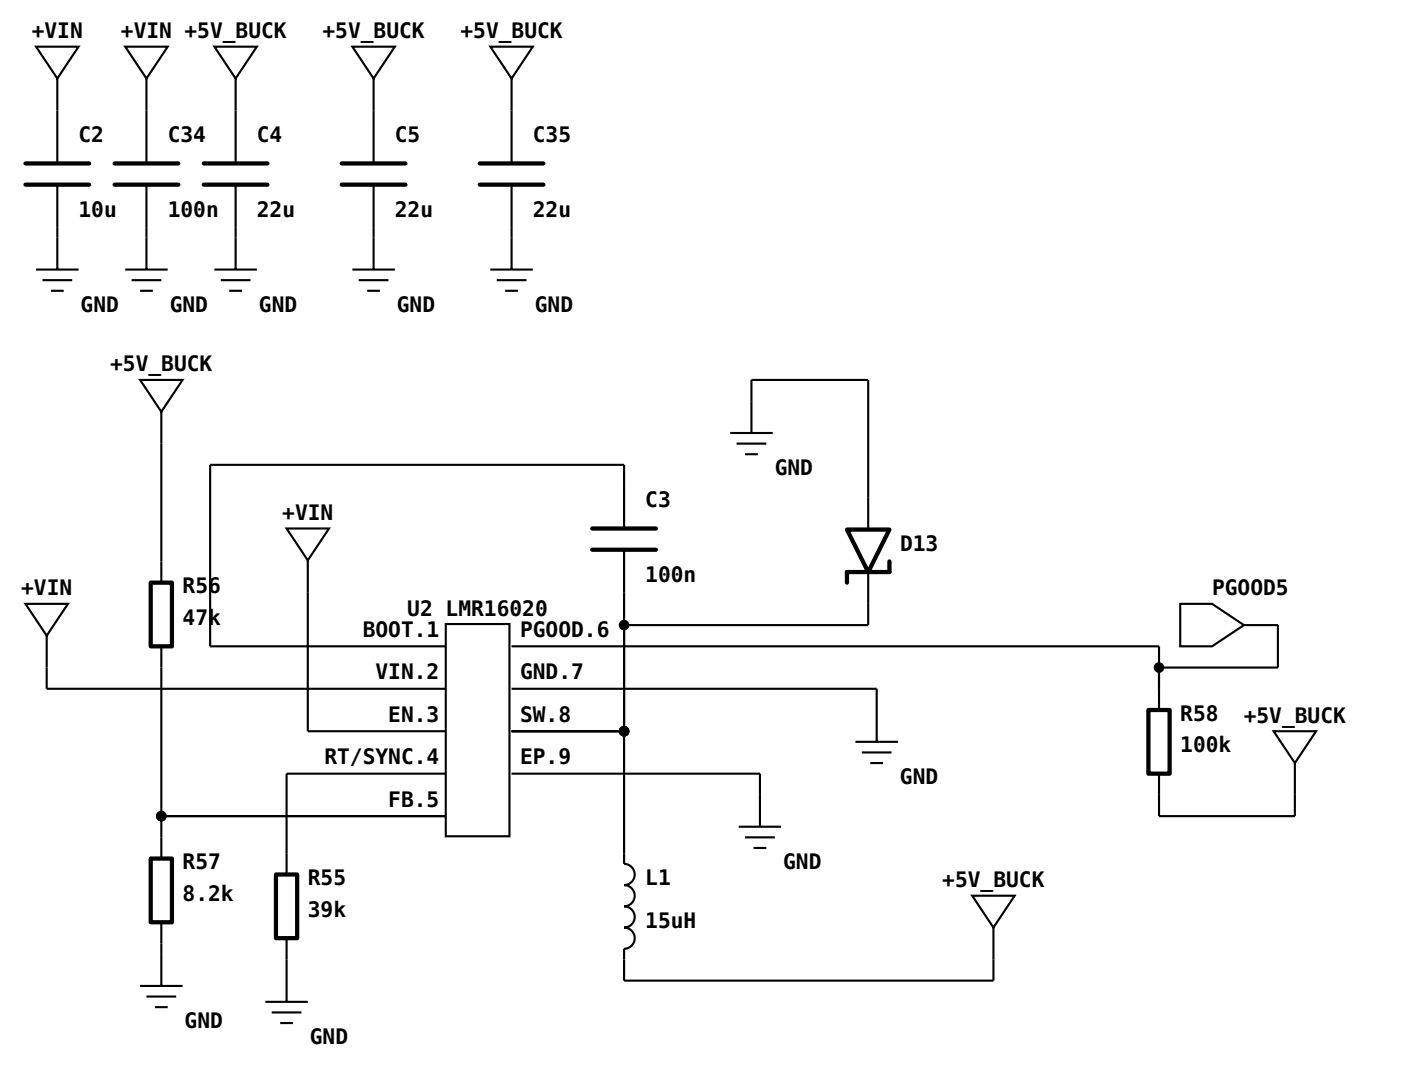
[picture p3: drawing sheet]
<svg xmlns="http://www.w3.org/2000/svg" width="175mm" height="136mm" viewBox="0 0 175 136" stroke-linecap="round" stroke-linejoin="round" font-family="sans-serif">
<g fill="none" stroke="#000" stroke-width=".26">
<path d="M4.5 5.8h5.3l-2.7 4zM7.1 9.8v10.6M15.6 5.8h5.3l-2.6 4zM18.3 9.8v10.6M26.7 5.8h5.3l-2.6 4zM29.4 9.8v10.6M43.9 5.8h5.3l-2.6 4zM46.6 9.8v10.6M61.1 5.8h5.3l-2.6 4zM63.8 9.8v10.6M4.5 33.6h5.3M5.3 34.9h3.7"/>
<path d="M6.3 36.2h1.6M7.1 23v10.6M15.6 33.6h5.3M16.4 34.9h3.7M17.5 36.2h1.5M18.3 23v10.6M26.7 33.6h5.3M27.5 34.9h3.7M28.6 36.2h1.6M29.4 23v10.6M43.9 33.6h5.3M44.7 34.9h3.7"/>
<path d="M45.8 36.2h1.6M46.6 23v10.6M61.1 33.6h5.3M61.9 34.9h3.7M63 36.2h1.6M63.8 23v10.6M17.5 47.4h5.3l-2.7 3.9zM20.1 51.3v21.3M91 54h5.3M91.8 55.3h3.7M92.9 56.6h1.6M93.7 54v-6.6h14.5v18.6"/>
<path d="M3.2 75.3h5.3l-2.7 3.9zM5.8 79.2v6.7h49.8M35.7 65.9h5.3l-2.6 3.9zM38.4 69.8v21.3h17.2M55.6 77.8h7.9v26.4h-7.9zM77.8 68.5v39.2a1.32 1.32 0 0 1 1.3 1.3 1.32 1.32 0 0 1-1.3 1.3 1.32 1.32 0 0 1 1.3 1.4 1.32 1.32 0 0 1-1.3 1.3 1.32 1.32 0 0 1 1.3 1.3 1.32 1.32 0 0 1-1.3 1.3 1.32 1.32 0 0 1 1.3 1.3 1.32 1.32 0 0 1-1.3 1.4v3.9h46v-6.6M77.8 65.9v-8h-51.6v22.7h29.4M108.2 71.3v6.6h-30.4M147.1 75.3h4l3.9 2.6-3.9 2.7h-4zM155 77.9h4.3v5.3h-14.8M20.1 80.6v26.4M55.6 96.4h-19.9v12.6"/>
<path d="M63.8 85.9h45.5v6.6M63.8 96.4h30.9v6.7M63.8 80.6h80.7v7.9M63.8 91.1h14M106.6 92.5h5.3M107.4 93.8h3.7M108.5 95.1h1.6M158.7 91.1h5.3l-2.6 4zM161.4 95.1v6.6h-16.9v-5.3M20.1 115v7.9M20.1 101.7h35.5M35.7 116.9v8"/>
<path d="M92.1 103.1h5.3M92.9 104.4h3.7M93.9 105.7h1.6M121.2 111.7h5.3l-2.7 3.9zM17.5 122.9h5.3M18.3 124.2h3.7M19.3 125.5h1.6M33.1 124.9h5.3M33.9 126.2h3.7M34.9 127.5h1.6"/>
</g>
<g fill="none" stroke="#000" stroke-width=".53">
<path d="M3.2 20.4h7.9M3.2 23h7.9M14.3 20.4h7.9M14.3 23h7.9M25.4 20.4h7.9M25.4 23h7.9M42.6 20.4h7.9M42.6 23h7.9M59.8 20.4h7.9M59.8 23h7.9M18.8 72.6h2.6v8h-2.6zM73.8 65.9h8"/>
<path d="M73.8 68.5h8M105.6 66h5.3l-2.7 5.3zM110.9 70v1.3h-5.3v1.3M143.1 88.5h2.7v7.9h-2.7zM18.8 107h2.6v8h-2.6zM34.4 109h2.6v7.9h-2.6z"/>
</g>
<g fill="#000" stroke="#000" stroke-width=".26">
<circle cx="77.8" cy="77.9" r=".53"/>
<circle cx="77.8" cy="91.1" r=".53"/>
<circle cx="144.5" cy="83.2" r=".53"/>
<circle cx="20.1" cy="101.7" r=".53"/>
</g>
<g font-size="2.6">
<text x="4" y="4.8">+VIN</text>
<text x="15.1" y="4.8">+VIN +5V_BUCK</text>
<text x="40.2" y="4.8">+5V_BUCK</text>
<text x="57.4" y="4.8">+5V_BUCK</text>
<text x="9.8" y="17.7">C2</text>
<text x="20.9" y="17.7">C34</text>
<text x="32" y="17.7">C4</text>
<text x="49.2" y="17.7">C5</text>
<text x="66.4" y="17.7">C35</text>
<text x="9.8" y="27">10u</text>
<text x="20.9" y="27">100n</text>
<text x="32" y="27">22u</text>
<text x="49.2" y="27">22u</text>
<text x="66.4" y="27">22u</text>
<text x="10" y="38.9">GND</text>
<text x="21.2" y="38.9">GND</text>
<text x="32.3" y="38.9">GND</text>
<text x="49.5" y="38.9">GND</text>
<text x="66.7" y="38.9">GND</text>
<text x="13.7" y="46.3">+5V_BUCK</text>
<text x="96.6" y="59.3">GND</text>
<text x="35.2" y="64.8">+VIN</text>
<text x="80.4" y="63.2">C3</text>
<text x="112.2" y="68.7">D13</text>
<text x="2.6" y="74.2">+VIN</text>
<text x="22.8" y="74">R56</text>
<text x="22.8" y="77.9">47k</text>
<text x="50.8" y="76.7">U2 LMR16020</text>
<text x="80.4" y="72.5">100n</text>
<text x="151.1" y="74.2">PGOOD5</text>
<text x="45.2" y="79.4">BOOT.1</text>
<text x="64.8" y="79.4">PGOOD.6</text>
<text x="46.8" y="84.7">VIN.2</text>
<text x="48.4" y="90">EN.3</text>
<text x="64.8" y="84.7">GND.7</text>
<text x="64.8" y="90">SW.8</text>
<text x="147.1" y="89.8">R58</text>
<text x="40.4" y="95.3">RT/SYNC.4</text>
<text x="64.8" y="95.3">EP.9</text>
<text x="147.1" y="93.8">100k</text>
<text x="155" y="90.1">+5V_BUCK</text>
<text x="48.4" y="100.5">FB.5</text>
<text x="112.2" y="97.8">GND</text>
<text x="22.8" y="108.3">R57</text>
<text x="22.8" y="112.3">8.2k</text>
<text x="38.4" y="110.3">R55</text>
<text x="80.4" y="110.3">L1</text>
<text x="97.6" y="108.3">GND</text>
<text x="117.5" y="110.6">+5V_BUCK</text>
<text x="38.4" y="114.3">39k</text>
<text x="80.4" y="115.6">15uH</text>
<text x="23" y="128.2">GND</text>
<text x="38.6" y="130.2">GND</text>
</g>
</svg>
